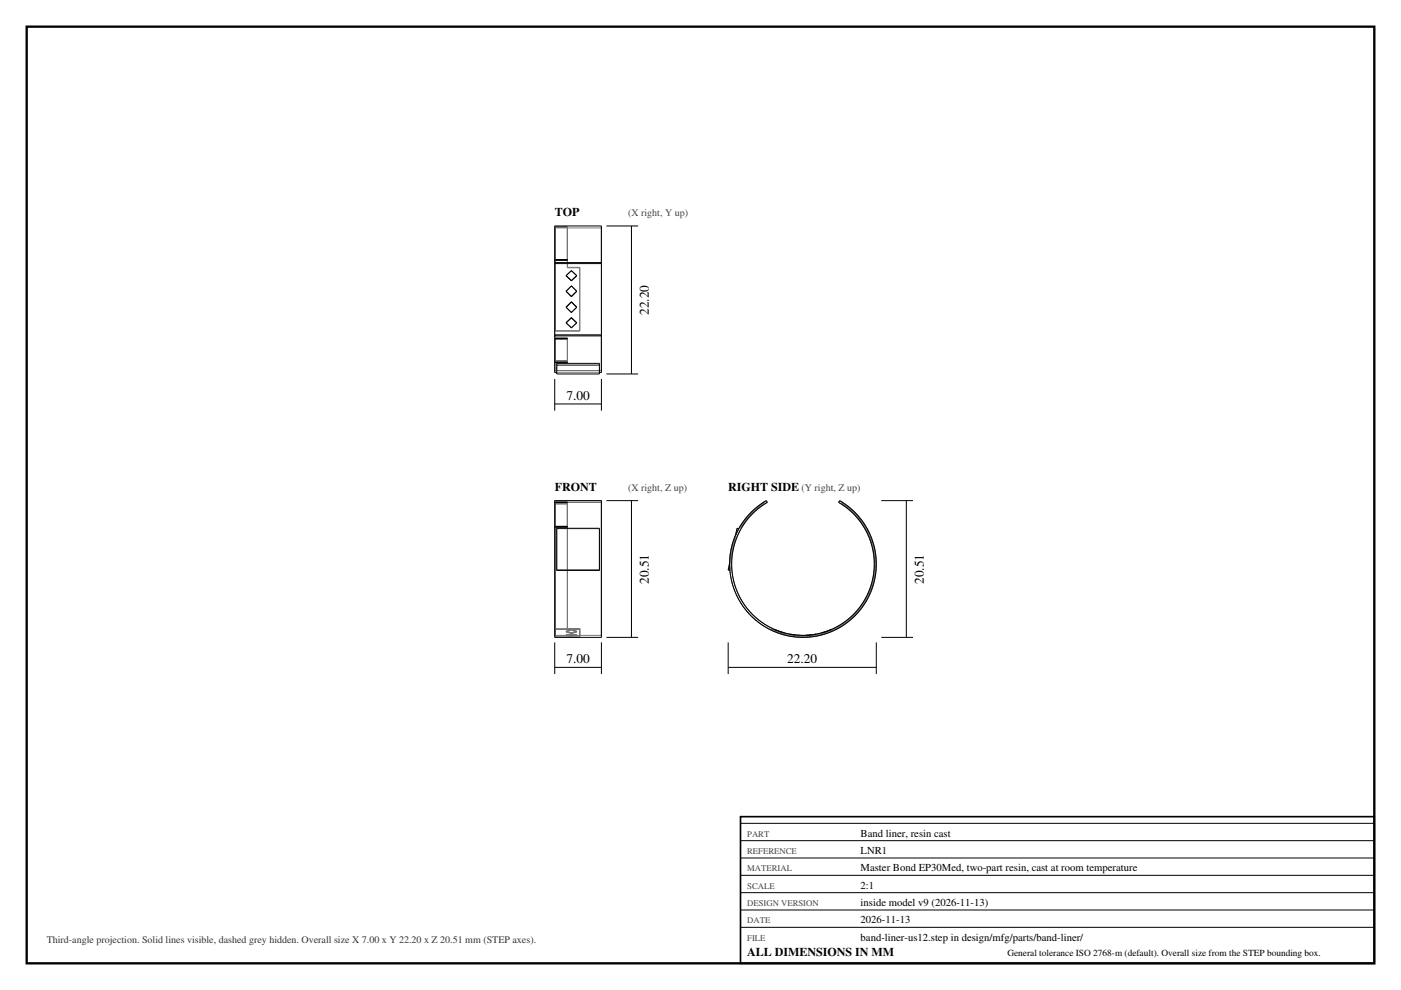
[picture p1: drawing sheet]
<svg xmlns="http://www.w3.org/2000/svg" width="420mm" height="297mm" viewBox="0 0 420 297" stroke-linecap="round" stroke-linejoin="round" font-family="sans-serif">
<path d="M8 8h404v281h-404z" fill="none" stroke="#000" stroke-width=".7" stroke-linecap="butt"/>
<g fill="none" stroke="#777" stroke-width=".3">
<path d="M166.3 79.1v-10.7h14v10.7M166.3 67.8v44M166.5 78l3.6 .1zM166.5 77.9h3.6M166.5 68.2v31M166.5 68.2v9.7M166.5 67.9v31.4M166.5 67.9v10M166.5 68.2h3.6M166.5 67.9h3.6M170.1 68.2v9.7M170.1 68.2v12.1"/>
<path d="M170.1 67.9v10M170.1 67.9v12.3M180.3 67.8v44M166.5 99.2v.1M166.5 99.2h7.3M166.5 99.3h7.3M169.7 87.4h.1M169.7 87.4l1.6-1.6 1.6 1.6M169.7 82.7h.1M169.7 82.7l1.6-1.5 1.6 1.5M169.7 92.2l1.6 1.6 1.6-1.6M169.7 92.2h.1"/>
<path d="M169.7 96.9l1.6 1.5 1.6-1.5M169.7 96.9h.1M170.1 80.2v.1M170.1 80.3h3.7M170.1 80.2h3.7M172.9 87.4h.1M172.9 82.7h.1M172.9 92.2h.1M172.9 96.9h.1M173.8 80.3v18.9M173.8 80.2v.1M173.8 80.2v19.1"/>
<path d="M173.8 99.2v.1M166.3 100.5v10.7h14v-10.7M166.5 108.2v.4v-.2M166.5 108.2h3.6M166.5 108.4h3.6M166.5 101.7v6.5M166.5 101.5h.1M166.5 101.7v6.7M166.5 101.7h3.6M166.5 101.5h3.6M166.9 111.7h12.8M166.9 111.7v.1"/>
<path d="M166.9 111.8h.1M166.9 109v2.8M166.9 111.7v.5M170.1 108.2v.4v-.2M170.1 101.7v6.5M170.1 101.5h.1M170.1 101.7v6.7M179.7 111.7v.1M179.7 111.8h.1M179.7 109v2.8M179.7 111.7v.5M166.3 150.7h14"/>
<path d="M166.3 150.7v39.9h14v-39.9M166.3 150.2v41M166.3 150.2v.5M166.3 150.2h14M166.5 150.6h3.6M166.5 150.6v.2M166.5 150.8h3.6M166.5 151h3.6M166.5 150.6v.4M166.5 150.9h3.6M166.5 150.8v.1M166.5 151v.2"/>
<path d="M166.5 151.2v39.6M166.5 150.9v40.2M166.5 158v.2M166.5 151.2v6.7M166.5 157.9h3.6M166.5 150.8v.2M166.5 150.9v7M166.5 151.2h3.6M166.9 158.6v12.5M166.9 158.6h12.8M166.9 158.5v.1M170.1 150.6v.2"/>
<path d="M170.1 150.6v.4M170.1 151v.2M170.1 151.2v37.4M170.1 150.9v38M170.1 150.8v.1M170.1 158v.2M170.1 151.2v6.7M170.1 150.8v.2M170.1 150.9v7M179.7 158.6v12.5M179.7 158.5v.1M180.3 150.2v.5"/>
<path d="M180.3 150.2v41M221 158.5l.5 .1-1 2zM225.2 153.7l3.7-3 .8-.5 .3 .5a21.4 21.4 0 0 0-5.7 32.3 21.4 21.4 0 0 0 32.8 0 21.4 21.4 0 0 0-5.7-32.3l.3-.5a22 22 0 0 1 7 31.6 22 22 0 0 1-32.1 4.3 22 22 0 0 1-1.4-32.4zM225.3 153.8l3.7-3.2v.6l-3.5 2.8-2.8 3.5a.86 .86 0 0 1-1 .7zM252.4 151.2l2.2 1.5 2.1 2.2 1.9 2.3 1.3 2.3 1.1 2.5 .8 2.9 .4 2.6v3l-.4 3-.7 2.6-1.1 2.8-1.4 2.3-1.8 2.4-1.9 1.9-2.4 1.8-2.3 1.3M252.4 151.2a21.5 21.5 0 0 1 7.1 28.6 21.5 21.5 0 0 1-28.2 8.8M252.6 150.9l-.2-.3v.6M252.6 150.9l2.5 1.9 1.9 1.9 1.9 2.4 1.3 2.3 1.1 2.5 .8 2.9 .4 3.1v2.7l-.4 3-.7 2.6-1 2.5-1.5 2.7-1.7 2.1-2.1 2.2-2.2 1.6-2.6 1.6M252.6 150.9a21.8 21.8 0 0 1 7.1 29.1 21.8 21.8 0 0 1-28.5 8.9M218.7 168.9l.1 2.2-.5-.1zM220.5 160.6l-1.3 4.1-.5 4.2M220.5 160.6l-1.8 8.3"/>
<path d="M166.5 188.6v2.2M166.5 188.6v.3M166.5 188.9v2.2M166.5 188.6h7.3M166.5 188.9h7.3M169.7 190.5h3.2M169.7 190.5l1.6-.3 1.6 .3M169.7 189.4l1.6 .5 1.6-.5M169.7 189.4l1.6-.6 1.6 .6M169.7 190.6h3.2M169.7 190.6l1.6-.2 1.6 .2M169.7 189.5l1.6 .5 1.6-.5"/>
<path d="M169.7 189.5l1.6-.5 1.6 .5M169.7 190.5v.1M169.7 189.4v.1M170.1 188.6v.3M170.1 188.6h3.7M170.1 188.9h3.7M172.9 190.5v.1M172.9 189.4v.1M173.8 188.6v2.2h-7.3M173.8 188.6v.3M173.8 188.9v2.2h-7.3M231.2 188.9l4.5 1.6 5 .6 5.1-.6 4.5-1.6"/>
<path d="M231.3 188.6l-.1 .3M231.3 188.6l4.5 1.6 4.8 .6 2.7-.2 2.3-.4 4.6-1.6M232.1 189l3 1M233.7 189.4h.1M236.7 190.4l3.2 .2M236.7 190.4l3.2 .3M238.3 190.5l1.6 .1M239.9 190.6v.1M243.2 190.5h-.1M244.7 190.4l-3.2 .3M247.8 189.4h.1M249.3 189l-3 1"/>
<path d="M250.2 188.6l.1 .3"/>
</g>
<g fill="none" stroke="#000" stroke-width=".3">
<path d="M166.3 79.1h14M166.3 79.1v21.4M166.3 78.8v-11h14v11M166.3 78.8v.3M166.3 78.8h14M166.5 77.9v.2h3.6v-.2M166.5 77.9h3.6M180.3 79.1v21.4M180.3 78.8v.3M181.8 67.8h9.5M189.3 67.8v44.4M169.7 87.4l1.6-1.6 1.6 1.6-1.6 1.6z"/>
<path d="M169.7 82.7l1.6-1.5 1.6 1.5-1.6 1.5zM169.7 92.2l1.6 1.5 1.6-1.5M169.7 92.2l1.6-1.6 1.6 1.6M169.7 96.8l1.6-1.5 1.6 1.5-1.6 1.5zM169.7 82.7l1.6 1.5 1.6-1.5M166.3 100.5h14M166.3 100.8v11h.6M166.3 100.5v.3M166.3 100.8h14M166.3 113.7v9.5M166.5 108.6l3.6 .2zM166.5 101.7h3.6"/>
<path d="M166.5 101.7v-.2h3.6v.2M166.9 109.5v2.3M166.9 109.5v-.5h12.8v.5M166.9 111.8v.4h12.8v-.4M166.9 109.5h12.8M179.7 109.5v2.3M180.3 100.5v.3M180.3 100.8v11h-.6M180.3 113.7v9.5M181.8 112.2h9.5M166.3 121.2h14M166.3 150.2h14v41h-14z"/>
<path d="M166.5 157.9v.3h3.6v-.3M166.5 157.9h3.6M166.5 150.6l3.6 .2zM181.8 150.2h9.5M189.3 150.2v41M221.5 158.6l-.5-.1-.5 2.1M225.2 153.7l3.7-3 .8-.5 .3 .5a21.4 21.4 0 0 0-5.7 32.3 21.4 21.4 0 0 0 32.8 0 21.4 21.4 0 0 0-5.7-32.3l.3-.5a22 22 0 0 1 7 31.6 22 22 0 0 1-32.1 4.3 22 22 0 0 1-1.4-32.4zM264.2 150.2h9.5M271.7 150.2v41M166.9 171h12.8M166.9 171v-12.5h12.8v12.5M218.7 168.9l-.4 2.1 .5 .1"/>
<path d="M166.3 192.7v9.5M180.3 192.7v9.5M181.8 191.2h9.5M218.3 192.7v9.5M232.2 188.8l1.5 .6M233.7 189.4l1.5 .5M236.7 190.2l1.6 .3M243.1 190.5l-1.6 .1M244.7 190.2l-1.5 .3M247.8 189.4l-1.5 .5M249.3 188.8l-1.5 .6M262.7 192.7v9.5"/>
<path d="M264.2 191.2h9.5M166.3 200.2h14M218.3 200.2h44.4M222 247h190M222 252.2h190M222 257.4h190M222 262.6h190M222 267.8h190M222 273h190M222 278.2h190"/>
</g>
<path d="M222 245h190v44h-190z" fill="none" stroke="#000" stroke-width=".5"/>
<g font-size="4">
<text x="194.5" y="94.5" transform="rotate(-90 194.5 94.5)">22.20</text>
<text x="169.8" y="120">7.00</text>
<text x="194.5" y="175.2" transform="rotate(-90 194.5 175.2)">20.51</text>
<text x="276.9" y="175.2" transform="rotate(-90 276.9 175.2)">20.51</text>
<text x="169.8" y="199">7.00</text>
<text x="236" y="199">22.20</text>
</g>
<g font-size="3.6">
<text x="166.3" y="64.8">TOP</text>
<text x="166.3" y="147.2">FRONT</text>
<text x="218.3" y="147.2">RIGHT SIDE</text>
<text x="224" y="286.8">ALL DIMENSIONS IN MM</text>
</g>
<g font-size="3.2">
<text x="258" y="251">Band liner, resin cast</text>
<text x="258" y="256.2">LNR1</text>
<text x="258" y="261.4">Master Bond EP30Med, two-part resin, cast at room temperature</text>
<text x="258" y="266.6">2:1</text>
<text x="258" y="271.8">inside model v9 (2026-11-13)</text>
<text x="258" y="277">2026-11-13</text>
<text x="258" y="282.2">band-liner-us12.step in design/mfg/parts/band-liner/</text>
</g>
<g font-size="3" fill="#444">
<text x="188.3" y="64.8">(X right, Y up)</text>
<text x="188.3" y="147.2">(X right, Z up)</text>
<text x="240.3" y="147.2">(Y right, Z up)</text>
</g>
<text font-size="3" fill="#333" x="14" y="283">Third-angle projection. Solid lines visible, dashed grey hidden. Overall size X 7.00 x Y 22.20 x Z 20.51 mm (STEP axes).</text>
<text font-size="2.8" x="302" y="286.8">General tolerance ISO 2768-m (default). Overall size from the STEP bounding box.</text>
<g font-size="2.6" fill="#444">
<text x="224" y="251">PART</text>
<text x="224" y="256.2">REFERENCE</text>
<text x="224" y="261.4">MATERIAL</text>
<text x="224" y="266.6">SCALE</text>
<text x="224" y="271.8">DESIGN VERSION</text>
<text x="224" y="277">DATE</text>
<text x="224" y="282.2">FILE</text>
</g>
</svg>
